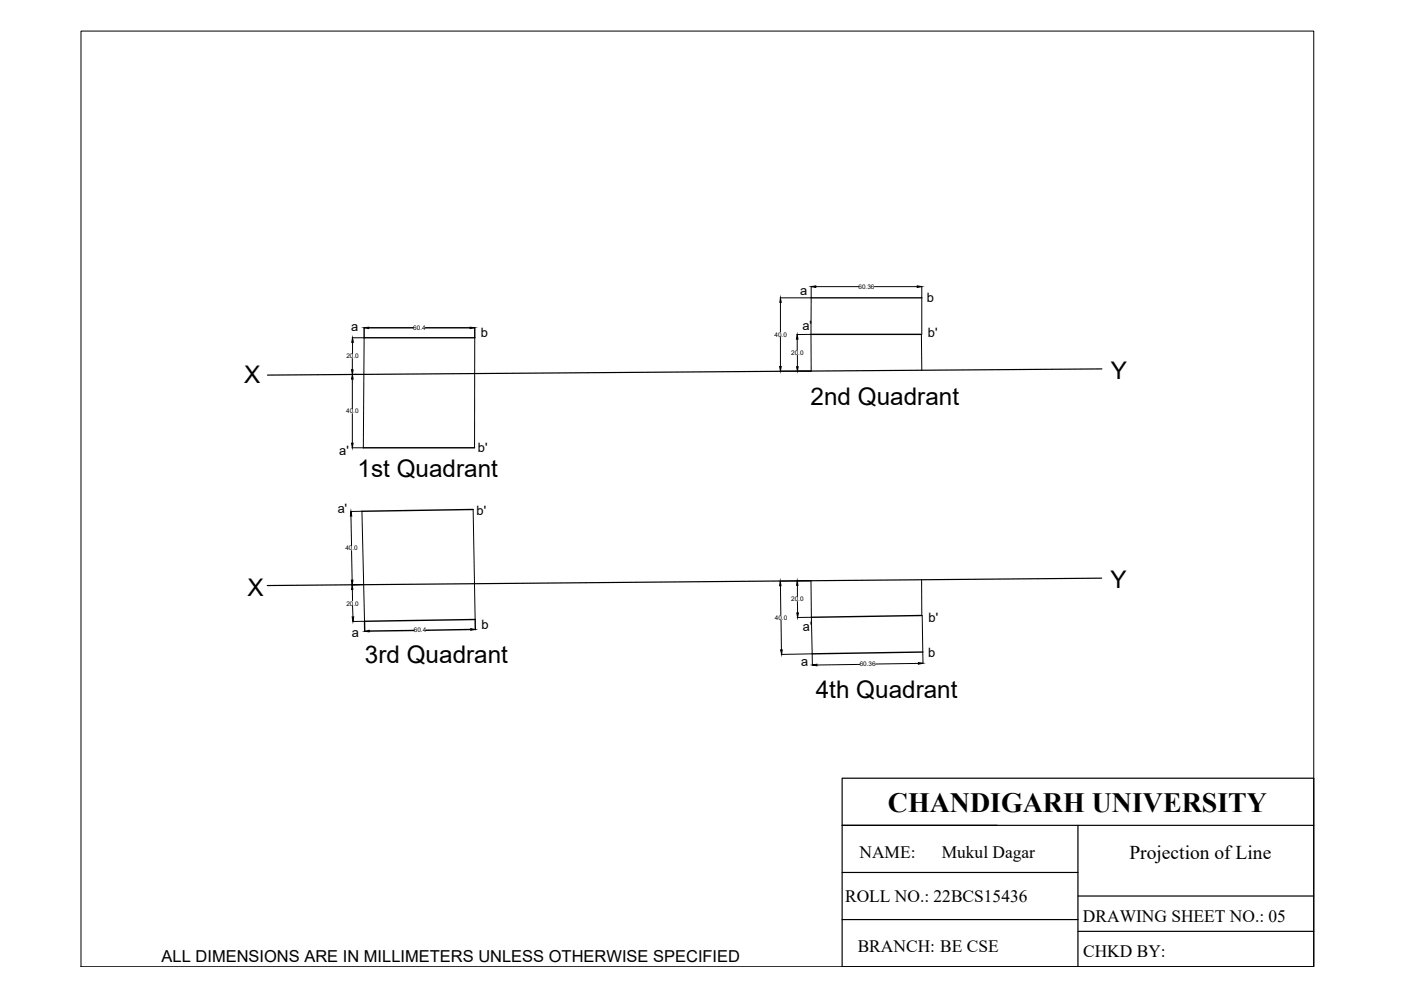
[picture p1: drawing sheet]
<svg xmlns="http://www.w3.org/2000/svg" width="297mm" height="210mm" viewBox="0 0 297 210" stroke-linecap="round" stroke-linejoin="round" font-family="sans-serif">
<!-- layer: thick continuous -->
<path d="M233.6 78.2l-176.9 1.3M233.6 122.6l-176.9 1.5" fill="none" stroke="#000" stroke-width=".25"/>
<g fill="none" stroke="#000" stroke-width=".21">
<path d="M17.2 6.6h261.3v198.4h-261.3zM74.6 79.4h2.5h-2.5M74.7 71.6h2.5M74.7 76v2.4M74.7 72.6v2.4M77.2 71.6l-.2 23.3M100.7 71.6l-.1 23.3M165.4 78.7h6.5M165.4 63.1h6.5M165.5 64.1v6.3M165.5 71.4v6.3M169 71.9v2.4"/>
<path d="M169.1 75.3v2.5M171.9 70.9h-3M172 60.7v18M173 60.8h9M185.4 60.8h9.1M195.4 70.9v7.6M195.4 60.7v10.2M74.6 94.9h2.5M74.7 80.4v6.2M74.7 87.7v6.3M74.4 109.4l.1 6.3M74.5 116.7l.2 6.3"/>
<path d="M76.7 108.4l.6 23.3-2.5 .1M76.8 108.4h-2.5M100.3 108l.4 23.3M74.6 124l2.5-.1-2.5 .1M74.7 125v2.4M74.7 128.4l.1 2.4M165.5 124.2l.1 6.3M165.6 131.5l.1 6.3M169 123.1h2.9l.3 15.5-6.6 .2M169.1 124.1v2.4M169.1 127.5v2.4M171.9 123.1l-6.5 .1"/>
<path d="M172 130.9h-3M172.2 138.7v2.4M195.4 122.9v7.6M195.5 130.5l.2 7.7M195.7 138.3v2.4M182.3 140.9l-9.1 .1M194.7 140.7l-9 .1"/>
</g>
<path d="M77.2 69.5v2.1h23.5v-2.1M78.2 69.5h9.4M90.2 69.5h9.5M171.9 70.9h23.5M172 63.1h23.4M77 94.9h23.6M100.3 108l-23.6 .4M87.7 133.7l-9.4 .1M99.8 133.5l-9.5 .1M100.8 133.5l-.1-2.2-23.4 .4v2.2M195.4 130.5l-23.4 .4M195.7 138.2l-23.5 .4" fill="none" stroke="#000" stroke-width=".3"/>
<g fill="#000" stroke="#000" stroke-width=".21">
<path d="M74.5 78.4h.4l-.2 1zM74.7 71.6l.2 1h-.3zM77.2 69.5l1-.1v.3zM99.7 69.4l1 .1-1 .2zM165.3 77.7h.3l-.1 1zM165.5 63.1l.1 1h-.3zM169 70.9l.2 1h-.3zM168.9 77.8h.3l-.1 .9zM172 60.8l1-.2v.3zM194.5 60.6l.9 .2-.9 .1zM74.7 79.4l.2 1h-.4zM74.5 94h.4l-.2 .9z"/>
<path d="M74.4 108.4l.2 1h-.3zM74.7 124l.1 1h-.3zM74.5 123h.3l-.1 1zM74.7 130.8h.3l-.2 1zM77.3 133.8l1-.2v.4zM99.8 133.3l1 .2-1 .1zM165.4 123.2l.2 1h-.3zM165.5 137.8h.3l-.1 1zM169 123.1l.2 1h-.3zM168.9 129.9h.4l-.2 1zM172.2 141l1-.2v.4zM194.7 140.5l1 .1-1 .2z"/>
</g>
<!-- layer: 0 -->
<path d="M178.5 165h100v40h-100zM178.5 175h100M228.5 175v30M178.5 195h50M178.5 185h50M228.5 190h50M228.5 197.5h50" fill="none" stroke="#000" stroke-width=".25"/>
<text font-size="5.9" x="188.2" y="172.2">CHANDIGARH UNIVERSITY</text>
<g font-size="5.1">
<text x="51.8" y="81.1">X</text>
<text x="235.5" y="80.4">Y</text>
<text x="171.9" y="85.8">2nd Quadrant</text>
<text x="75.8" y="101.1">1st Quadrant</text>
<text x="235.4" y="124.7">Y</text>
<text x="52.5" y="126.3">X</text>
<text x="77.4" y="140.5">3rd Quadrant</text>
<text x="173" y="148.1">4th Quadrant</text>
</g>
<text font-size="4.1" x="239.5" y="182.1">Projection of Line</text>
<g font-size="3.7">
<text x="182.2" y="182">NAME:</text>
<text x="199.7" y="182">Mukul Dagar</text>
<text x="179.2" y="191.2">ROLL NO.: 22BCS15436</text>
<text x="229.6" y="195.4">DRAWING SHEET NO.: 05</text>
<text x="181.8" y="201.8">BRANCH: BE CSE</text>
<text x="229.6" y="202.8">CHKD BY:</text>
</g>
<text font-size="3.5" x="34.3" y="203.9">ALL DIMENSIONS ARE IN MILLIMETERS UNLESS OTHERWISE SPECIFIED</text>
<g font-size="2.7">
<text x="169.6" y="62.5">a</text>
<text x="196.5" y="64">b</text>
<text x="74.5" y="70.2">a</text>
<text x="102" y="71.4">b</text>
<text x="170.1" y="70">a'</text>
<text x="196.8" y="71.5">b'</text>
<text x="101.3" y="95.7">b'</text>
<text x="71.9" y="96.5">a'</text>
<text x="71.6" y="108.9" transform="rotate(-1 71.6 108.9)">a'</text>
<text x="101" y="109.2">b'</text>
<text x="196.9" y="131.8">b'</text>
<text x="74.6" y="135.2">a</text>
<text x="102.1" y="133.4">b</text>
<text x="170.3" y="133.7" transform="rotate(-1 170.3 133.7)">a'</text>
<text x="169.9" y="141.3" transform="rotate(-2 169.9 141.3)">a</text>
<text x="196.8" y="139.3">b</text>
</g>
<g font-size="1.4">
<text x="182" y="61.2">60.36</text>
<text x="87.6" y="70">60.4</text>
<text x="164.2" y="71.4">40.0</text>
<text x="73.4" y="76">20.0</text>
<text x="167.8" y="75.3">20.0</text>
<text x="73.4" y="87.7">40.0</text>
<text x="73.2" y="116.7">40.0</text>
<text x="73.4" y="128.4">20.0</text>
<text x="164.3" y="131.5">40.0</text>
<text x="167.8" y="127.5">20.0</text>
<text x="87.7" y="134.1">60.4</text>
<text x="182.3" y="141.3">60.36</text>
</g>
</svg>
